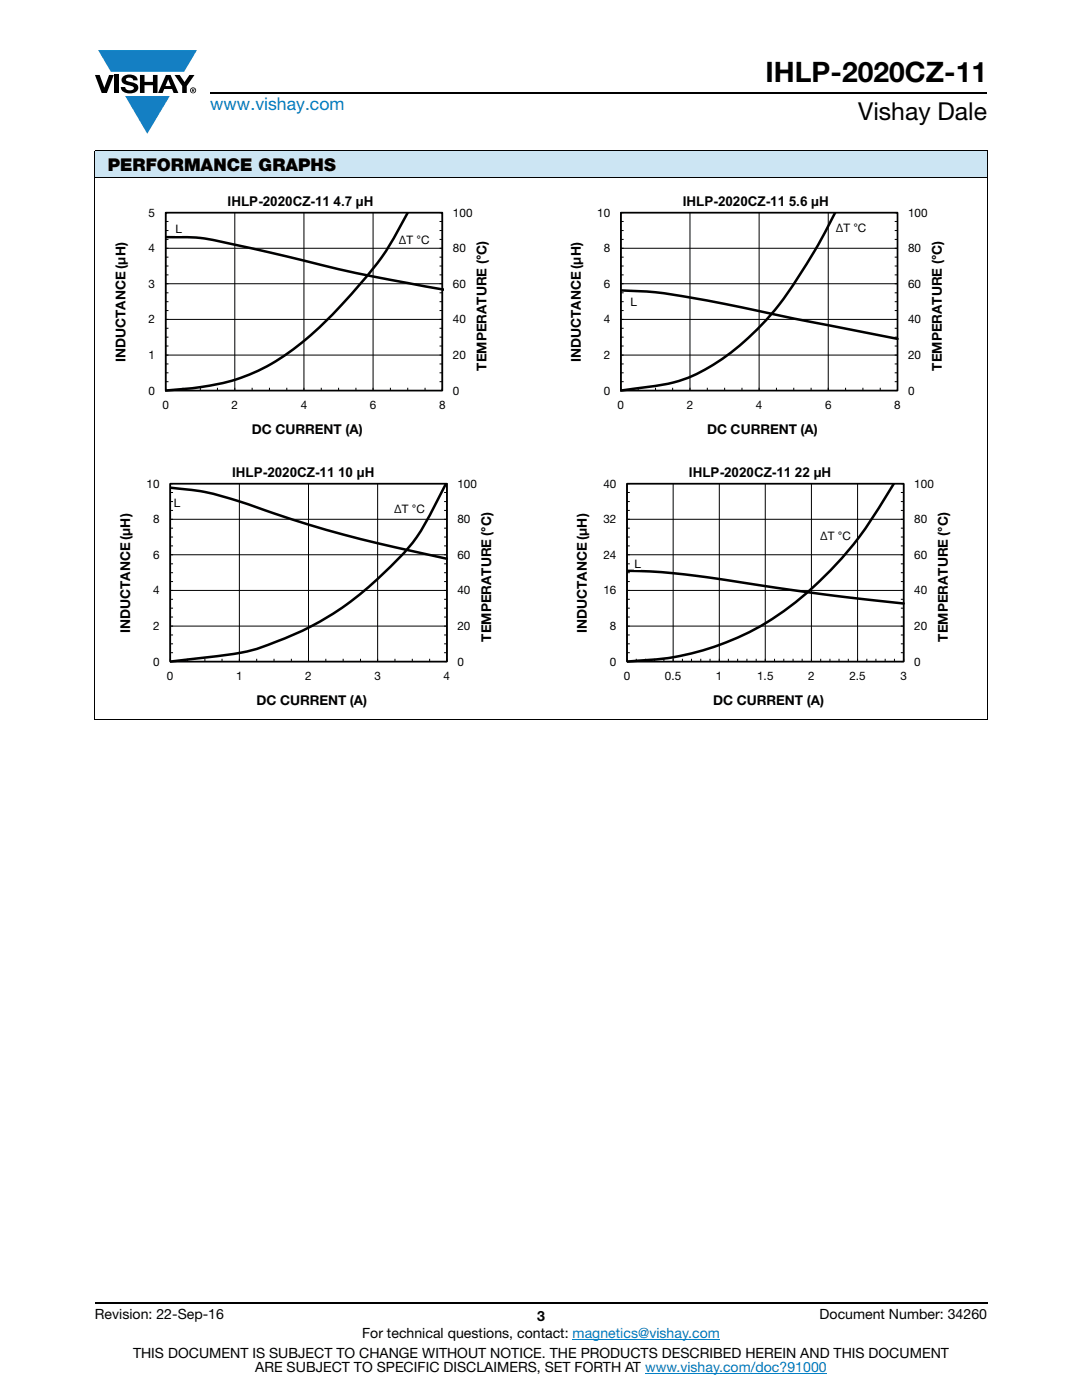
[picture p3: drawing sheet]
<svg xmlns="http://www.w3.org/2000/svg" width="216mm" height="279mm" viewBox="0 0 216 279" stroke-linecap="round" stroke-linejoin="round" font-family="sans-serif">
<g fill="#147fc3">
<path d="M19.6 10h19.7l-2.6 4.3h-1.1h-13.5z"/>
<path d="M25 19.2h8.9l-4.5 7.5z"/>
</g>
<g fill="#000">
<path d="M18.9 15h1l.9 2.5 1-2.5h.9l-1.4 3.6h-1zM22.9 15h.9v3.6h-.9zM24.6 15.3a2.1 2.1 0 0 1 2.8 .3l.1 .4h-.9a.79 .79 0 0 0-.7-.5 .79 .79 0 0 0-.8 .4l.3 .3 1 .2a1.08 1.08 0 0 1 1.2 1 1.08 1.08 0 0 1-1.1 1.2 1.73 1.73 0 0 1-2.4-1.2h.9a.96 .96 0 0 0 .8 .6 .96 .96 0 0 0 .9-.4 1.31 1.31 0 0 0-1.2-.6 1.03 1.03 0 0 1-1.1-.6 1.03 1.03 0 0 1 .2-1.1zM27.9 15h.9v1.3h1.7v-1.3h.9v3.6h-.9v-1.6h-1.7v1.6h-.9zM34.8 15h1.1l.9 1.4 1-1.4h1l-1.5 2.2v1.4h-.9v-1.4z"/>
<path d="M33.6 15.9l.5 1.3h-1.1zM33.1 15l-1.6 3.6h1l.3-.8h1.5l.3 .8h1l-1.6-3.6z"/>
<path d="M38.4 17.8h.2v.2h-.2zM38.3 17.7v.7h.1v-.3l.4 .3-.2-.3 .2-.2-.1-.2z"/>
<path d="M38.1 18a.46 .46 0 0 1 .9 0 .46 .46 0 0 1-.9 0zM37.9 18a.6 .6 0 0 0 1.2 0 .6 .6 0 0 0-1.2 0z"/>
</g>
<path d="M42 18.6h155M18.9 260h178.1" fill="none" stroke="#000" stroke-width=".36"/>
<path d="M114.3 267.3h29.3M128.7 274h36.3" fill="none" stroke="#007ec4" stroke-width=".2"/>
<path d="M18.9 30h178.1v5.5h-178.1z" fill="#cce5f3"/>
<path d="M18.9 30h178.1M18.9 35.5h178.1M18.9 30.1v113.5M197 30.1v113.5M18.9 143.7h178.1" fill="none" stroke="#000" stroke-width=".2"/>
<path d="M22.8 38.7h81.4v48.5h-81.4z" fill="#fff"/>
<g fill="none" stroke="#000" stroke-width=".2">
<path d="M33.1 42.4h55.2v35.5h-55.2zM33.1 58.4h.5M33.1 54.9h.5M33.1 53.1h.5M33.1 51.3h.5M33.1 47.8h.5M33.1 46h.5M33.1 44.2h.5M46.9 42.4v35.5M60.6 42.4v35.5M74.4 42.4v35.5M87.7 58.4h.6"/>
<path d="M87.7 54.9h.6M87.7 53.1h.6M87.7 51.3h.6M87.7 47.8h.6M87.7 46h.6M87.7 44.2h.6M88.3 56.6h-55.2M88.3 49.5h-55.2M33.1 76.2h.5M33.1 74.4h.5M33.1 72.6h.5M33.1 69.1h.5"/>
<path d="M33.1 67.3h.5M33.1 65.5h.5M33.1 62h.5M33.1 60.2h.5M36.5 77.4v.5M40 77.4v.5M43.4 77.4v.5M50.3 77.4v.5M53.8 77.4v.5M57.2 77.4v.5M64.1 77.4v.5M67.6 77.4v.5"/>
<path d="M71 77.4v.5M77.9 77.4v.5M81.4 77.4v.5M84.8 77.4v.5M87.7 76.2h.6M87.7 74.4h.6M87.7 72.6h.6M87.7 69.1h.6M87.7 67.3h.6M87.7 65.5h.6M87.7 62h.6M87.7 60.2h.6"/>
<path d="M88.3 70.9h-55.2M88.3 63.7h-55.2"/>
</g>
<path d="M33.1 42.4h55.2v35.5h-55.2z" fill="none" stroke="#000" stroke-width=".34"/>
<path d="M33.1 47.3a41.2 41.2 0 0 1 13.8 1.5l23.2 5.5 18.4 3.5M81.4 42.4a62.7 62.7 0 0 1-11.8 16.9 60.3 60.3 0 0 1-17.8 14.5 46.5 46.5 0 0 1-17.9 4.1h-.8" fill="none" stroke="#000" stroke-width=".5"/>
<g fill="#fff">
<path d="M35 44.2h1.3v2.8h-1.3z"/>
<path d="M79.6 46.5h6.2v2.8h-6.2z"/>
<path d="M113.6 38.7h77.8v48.5h-77.8z"/>
</g>
<g fill="none" stroke="#000" stroke-width=".2">
<path d="M123.9 42.4h55.2v35.5h-55.2zM123.9 58.4h.5M123.9 54.9h.5M123.9 53.1h.5M123.9 51.3h.5M123.9 47.8h.5M123.9 46h.5M123.9 44.2h.5M137.7 42.4v35.5M151.5 42.4v35.5M165.3 42.4v35.5M178.5 58.4h.6"/>
<path d="M178.5 54.9h.6M178.5 53.1h.6M178.5 51.3h.6M178.5 47.8h.6M178.5 46h.6M178.5 44.2h.6M179.1 56.6h-55.2M179.1 49.5h-55.2M123.9 76.2h.5M123.9 74.4h.5M123.9 72.6h.5M123.9 69.1h.5"/>
<path d="M123.9 67.3h.5M123.9 65.5h.5M123.9 62h.5M123.9 60.2h.5M127.3 77.4v.5M130.8 77.4v.5M134.2 77.4v.5M141.1 77.4v.5M144.6 77.4v.5M148.1 77.4v.5M154.9 77.4v.5M158.4 77.4v.5"/>
<path d="M161.8 77.4v.5M168.7 77.4v.5M172.2 77.4v.5M175.6 77.4v.5M178.5 76.2h.6M178.5 74.4h.6M178.5 72.6h.6M178.5 69.1h.6M178.5 67.3h.6M178.5 65.5h.6M178.5 62h.6M178.5 60.2h.6"/>
<path d="M179.1 70.9h-55.2M179.1 63.7h-55.2"/>
</g>
<path d="M123.9 42.4h55.2v35.5h-55.2z" fill="none" stroke="#000" stroke-width=".34"/>
<path d="M123.9 58a110.8 110.8 0 0 1 21.5 2.8l13 2.8 20.7 4M166.7 42.4a116 116 0 0 1-12.6 20.1 44.8 44.8 0 0 1-17.9 13.3 72.3 72.3 0 0 1-12.3 2.1" fill="none" stroke="#000" stroke-width=".5"/>
<g fill="#fff">
<path d="M125.8 58.9h1.3v2.8h-1.3z"/>
<path d="M166.8 44h6.2v2.8h-6.2z"/>
<path d="M23.7 92.8h79.6v48.5h-79.6z"/>
</g>
<g fill="none" stroke="#000" stroke-width=".2">
<path d="M34 96.5h55.2v35.5h-55.2zM34 98.3h.5M47.8 96.5v35.5M61.6 96.5v35.5M75.4 96.5v35.5M88.6 98.3h.6M34 117.8h55.2M34 110.7h55.2M34 103.6h55.2M34 119.6h.5M34 116.1h.5M34 114.3h.5"/>
<path d="M34 112.5h.5M34 108.9h.5M34 107.2h.5M34 105.4h.5M34 101.9h.5M34 100.1h.5M88.6 119.6h.6M88.6 116.1h.6M88.6 114.3h.6M88.6 112.5h.6M88.6 108.9h.6M88.6 107.2h.6"/>
<path d="M88.6 105.4h.6M88.6 101.9h.6M88.6 100.1h.6M34 125h55.2M34 130.3h.5M34 128.5h.5M34 126.7h.5M34 123.1h.5M34 121.4h.5M37.4 131.5v.5M40.9 131.5v.5M44.3 131.5v.5"/>
<path d="M51.2 131.5v.5M54.7 131.5v.5M58.1 131.5v.5M65 131.5v.5M68.5 131.5v.5M71.9 131.5v.5M78.8 131.5v.5M82.3 131.5v.5M85.7 131.5v.5M88.6 130.3h.6M88.6 128.5h.6M88.6 126.7h.6"/>
<path d="M88.6 123.1h.6M88.6 121.4h.6"/>
</g>
<path d="M34 96.5h55.2v35.5h-55.2z" fill="none" stroke="#000" stroke-width=".34"/>
<path d="M34 97.3a62.9 62.9 0 0 1 19.1 4.6l8.5 2.8 7.6 2.2 7 1.7 13 2.9M89 96.5l-1 2a46.5 46.5 0 0 1-7.6 12 68.6 68.6 0 0 1-18.3 14.5 72.9 72.9 0 0 1-12.9 5l-4.2 .7-11 1.3" fill="none" stroke="#000" stroke-width=".5"/>
<g fill="#fff">
<path d="M34.7 98.9h1.3v2.7h-1.3z"/>
<path d="M78.7 100.1h6.2v2.7h-6.2z"/>
<path d="M114.9 92.8h75.3v48.5h-75.3z"/>
</g>
<g fill="none" stroke="#000" stroke-width=".2">
<path d="M125.1 96.5h55.2v35.5h-55.2zM125.1 98.3h.6M134.3 96.5v35.5M143.5 96.5v35.5M152.7 96.5v35.5M161.9 96.5v35.5M171.1 96.5v35.5M179.8 98.3h.5M125.1 117.8h55.2M125.1 110.7h55.2M125.1 103.6h55.2M125.1 119.6h.6"/>
<path d="M125.1 116.1h.6M125.1 114.3h.6M125.1 112.5h.6M125.1 108.9h.6M125.1 107.2h.6M125.1 105.4h.6M125.1 101.9h.6M125.1 100.1h.6M179.8 119.6h.5M179.8 116.1h.5M179.8 114.3h.5M179.8 112.5h.5"/>
<path d="M179.8 108.9h.5M179.8 107.2h.5M179.8 105.4h.5M179.8 101.9h.5M179.8 100.1h.5M125.1 125h55.2M125.1 130.3h.6M125.1 128.5h.6M125.1 126.7h.6M125.1 123.1h.6M125.1 121.4h.6M127 131.5v.5"/>
<path d="M128.8 131.5v.5M130.6 131.5v.5M132.5 131.5v.5M136.2 131.5v.5M138 131.5v.5M139.8 131.5v.5M141.7 131.5v.5M145.3 131.5v.5M147.2 131.5v.5M149 131.5v.5M150.9 131.5v.5M154.5 131.5v.5"/>
<path d="M156.4 131.5v.5M158.2 131.5v.5M160.1 131.5v.5M163.8 131.5v.5M165.6 131.5v.5M167.4 131.5v.5M169.3 131.5v.5M173 131.5v.5M174.8 131.5v.5M176.6 131.5v.5M178.5 131.5v.5M179.8 130.3h.5"/>
<path d="M179.8 128.5h.5M179.8 126.7h.5M179.8 123.1h.5M179.8 121.4h.5"/>
</g>
<path d="M125.1 96.5h55.2v35.5h-55.2z" fill="none" stroke="#000" stroke-width=".34"/>
<path d="M178.4 96.5l-1.4 2.2a71.7 71.7 0 0 1-25.9 26.6 54.6 54.6 0 0 1-25.1 6.7h-.9M125.1 113.9l5.3 .2 6.5 .6 27.6 3.9 15.8 1.8" fill="none" stroke="#000" stroke-width=".5"/>
<g fill="#fff">
<path d="M126.6 111h1.3v2.8h-1.3z"/>
<path d="M163.7 105.5h6.2v2.8h-6.2z"/>
</g>
<text font-size="5.6" x="152.8" y="16.4">IHLP-2020CZ-11</text>
<text font-size="4.9" x="171.3" y="24">Vishay Dale</text>
<text font-size="3.5" fill="#007ec4" x="42" y="21.9">www.vishay.com</text>
<text font-size="3.5" x="21.5" y="34.1">PERFORMANCE GRAPHS</text>
<g font-size="2.8">
<text x="18.9" y="263.3">Revision: 22-Sep-16</text>
<text x="107.2" y="263.6">3</text>
<text x="163.6" y="263.3">Document Number: 34260</text>
<text x="72.3" y="267.1">For technical questions, contact: magnetics@vishay.com</text>
<text x="26.5" y="271">THIS DOCUMENT IS SUBJECT TO CHANGE WITHOUT NOTICE. THE PRODUCTS DESCRIBED HEREIN AND THIS DOCUMENT</text>
<text x="50.9" y="273.8">ARE SUBJECT TO SPECIFIC DISCLAIMERS, SET FORTH AT www.vishay.com/doc?91000</text>
</g>
<g font-size="2.7">
<text x="45.4" y="41">IHLP-2020CZ-11 4.7 µH</text>
<text x="136.2" y="41">IHLP-2020CZ-11 5.6 µH</text>
<text x="25" y="72.3" transform="rotate(-90 25 72.3)">INDUCTANCE (μH)</text>
<text x="97.1" y="73.9" transform="rotate(-90 97.1 73.9)">TEMPERATURE (°C)</text>
<text x="115.9" y="72.3" transform="rotate(-90 115.9 72.3)">INDUCTANCE (μH)</text>
<text x="187.9" y="73.9" transform="rotate(-90 187.9 73.9)">TEMPERATURE (°C)</text>
<text x="50.3" y="86.7">DC CURRENT (A)</text>
<text x="141.1" y="86.7">DC CURRENT (A)</text>
<text x="46.3" y="95.1">IHLP-2020CZ-11 10 µH</text>
<text x="137.5" y="95.1">IHLP-2020CZ-11 22 µH</text>
<text x="26" y="126.3" transform="rotate(-90 26 126.3)">INDUCTANCE (μH)</text>
<text x="98" y="128" transform="rotate(-90 98 128)">TEMPERATURE (°C)</text>
<text x="117.1" y="126.3" transform="rotate(-90 117.1 126.3)">INDUCTANCE (μH)</text>
<text x="189.1" y="128" transform="rotate(-90 189.1 128)">TEMPERATURE (°C)</text>
<text x="51.2" y="140.8">DC CURRENT (A)</text>
<text x="142.3" y="140.8">DC CURRENT (A)</text>
</g>
<g font-size="2.3">
<text x="29.6" y="43.2">5</text>
<text x="35" y="46.5">L</text>
<text x="90.4" y="43.2">100</text>
<text x="119.2" y="43.2">10</text>
<text x="166.8" y="46.3">ΔT °C</text>
<text x="181.2" y="43.2">100</text>
<text x="29.6" y="50.3">4</text>
<text x="79.6" y="48.8">ΔT °C</text>
<text x="90.4" y="50.3">80</text>
<text x="120.5" y="50.3">8</text>
<text x="181.2" y="50.3">80</text>
<text x="29.6" y="57.4">3</text>
<text x="90.4" y="57.4">60</text>
<text x="120.5" y="57.4">6</text>
<text x="181.2" y="57.4">60</text>
<text x="29.6" y="64.5">2</text>
<text x="90.4" y="64.5">40</text>
<text x="120.5" y="64.5">4</text>
<text x="125.8" y="61.1">L</text>
<text x="181.2" y="64.5">40</text>
<text x="29.6" y="71.6">1</text>
<text x="90.4" y="71.6">20</text>
<text x="120.5" y="71.6">2</text>
<text x="181.2" y="71.6">20</text>
<text x="29.6" y="78.7">0</text>
<text x="32.4" y="81.7">0</text>
<text x="46.2" y="81.7">2</text>
<text x="60" y="81.7">4</text>
<text x="73.8" y="81.7">6</text>
<text x="87.6" y="81.7">8</text>
<text x="90.4" y="78.7">0</text>
<text x="120.5" y="78.7">0</text>
<text x="123.2" y="81.7">0</text>
<text x="137" y="81.7">2</text>
<text x="150.8" y="81.7">4</text>
<text x="164.6" y="81.7">6</text>
<text x="178.4" y="81.7">8</text>
<text x="181.2" y="78.7">0</text>
<text x="29.2" y="97.3">10</text>
<text x="34.7" y="101.1">L</text>
<text x="91.3" y="97.3">100</text>
<text x="120.4" y="97.3">40</text>
<text x="182.4" y="97.3">100</text>
<text x="30.6" y="104.4">8</text>
<text x="78.7" y="102.3">ΔT °C</text>
<text x="91.3" y="104.4">80</text>
<text x="120.4" y="104.4">32</text>
<text x="163.7" y="107.8">ΔT °C</text>
<text x="182.4" y="104.4">80</text>
<text x="30.6" y="111.5">6</text>
<text x="91.3" y="111.5">60</text>
<text x="120.4" y="111.5">24</text>
<text x="126.6" y="113.3">L</text>
<text x="182.4" y="111.5">60</text>
<text x="30.6" y="118.6">4</text>
<text x="91.3" y="118.6">40</text>
<text x="120.4" y="118.6">16</text>
<text x="182.4" y="118.6">40</text>
<text x="30.6" y="125.7">2</text>
<text x="91.3" y="125.7">20</text>
<text x="121.7" y="125.7">8</text>
<text x="182.4" y="125.7">20</text>
<text x="30.6" y="132.8">0</text>
<text x="33.3" y="135.8">0</text>
<text x="47.1" y="135.8">1</text>
<text x="60.9" y="135.8">2</text>
<text x="74.7" y="135.8">3</text>
<text x="88.5" y="135.8">4</text>
<text x="91.3" y="132.8">0</text>
<text x="121.7" y="132.8">0</text>
<text x="124.5" y="135.8">0</text>
<text x="132.7" y="135.8">0.5</text>
<text x="142.9" y="135.8">1</text>
<text x="151.1" y="135.8">1.5</text>
<text x="161.3" y="135.8">2</text>
<text x="169.5" y="135.8">2.5</text>
<text x="179.7" y="135.8">3</text>
<text x="182.4" y="132.8">0</text>
</g>
</svg>
